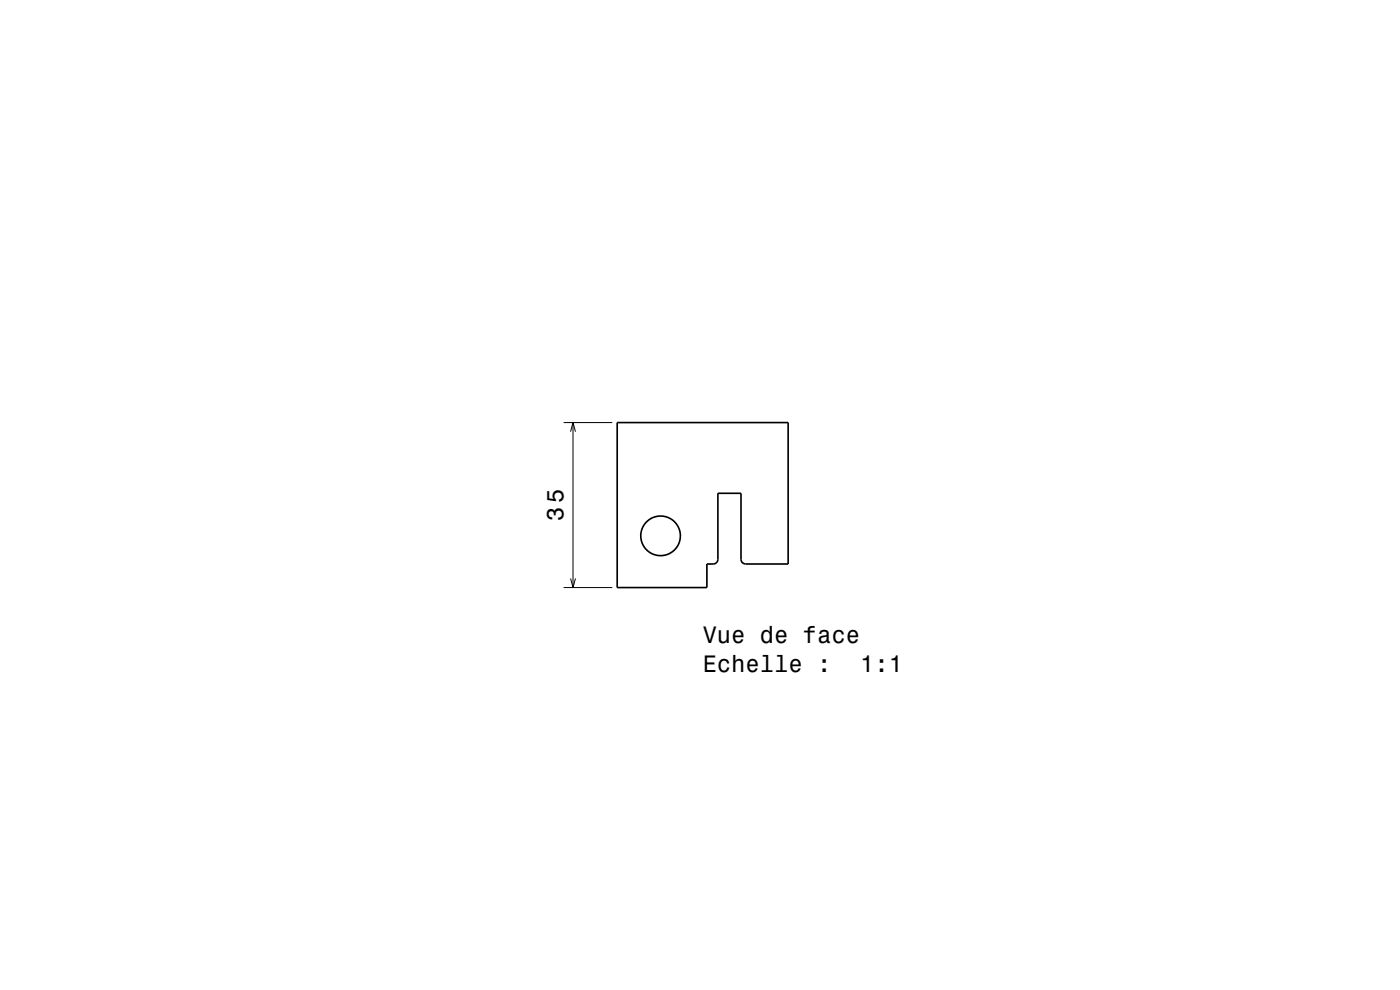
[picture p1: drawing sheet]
<svg xmlns="http://www.w3.org/2000/svg" width="297mm" height="210mm" viewBox="0 0 297 210" stroke-linecap="round" stroke-linejoin="round" font-family="sans-serif">
<path d="M119.6 89.6h10.3M121 91.6l.6-2 .5 2M121.6 89.6v35M119.6 124.6h10.3M121 122.7l.6 1.9 .5-1.9" fill="none" stroke="#000" stroke-width=".21"/>
<g fill="none" stroke="#000" stroke-width=".35">
<path d="M130.9 89.6h36.3v30h-9l-.7-.3-.3-.7v-14h-4.9v14.1l-.2 .5-.3 .3-1.8 .1v5h-19.1z"/>
<circle cx="140.1" cy="113.7" r="4.2"/>
</g>
<g font-size="5">
<text x="119.6" y="110.5" transform="rotate(-90 119.6 110.5)">35</text>
<text x="149.1" y="136.5">Vue de face</text>
<text x="149.1" y="142.5">Echelle :</text>
<text x="182.5" y="142.5">1:1</text>
</g>
</svg>
